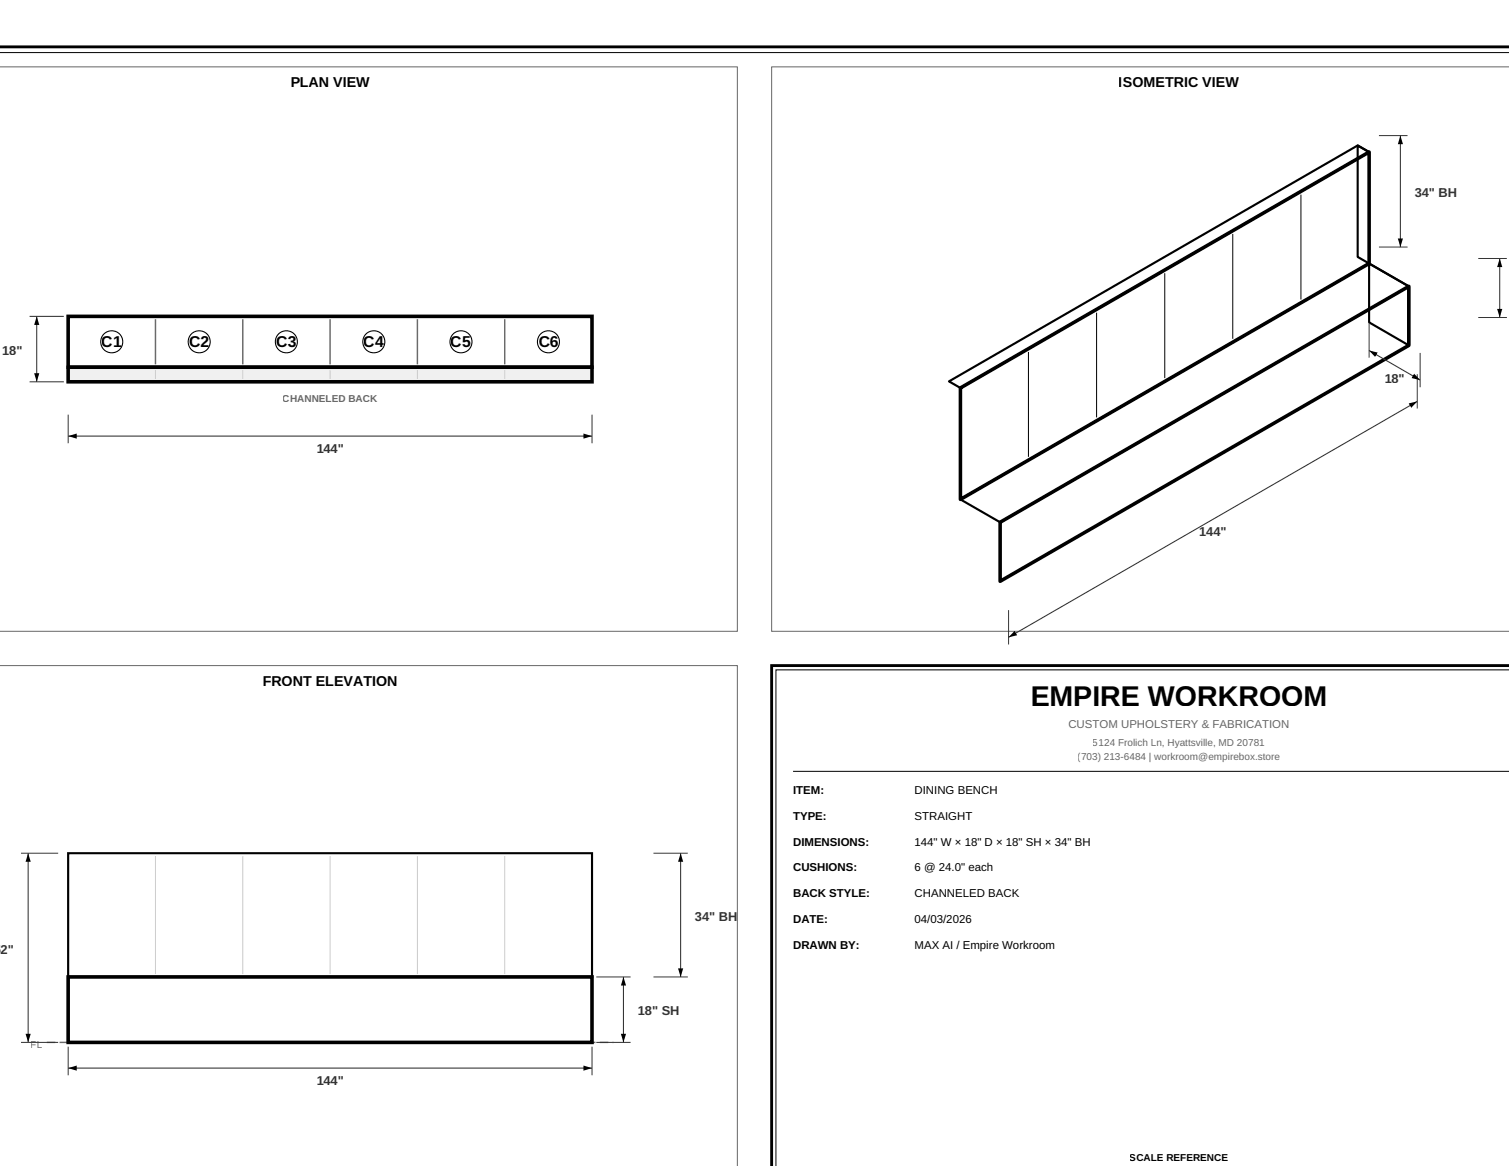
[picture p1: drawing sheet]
<svg xmlns="http://www.w3.org/2000/svg" width="279mm" height="216mm" viewBox="0 0 279 216" stroke-linecap="round" stroke-linejoin="round" font-family="sans-serif">
<path d="M-.1 8.7h279.5" fill="none" stroke="#000" stroke-width=".53"/>
<path d="M-.1 9.7h279.5" fill="none" stroke="#000" stroke-width=".19"/>
<path d="M-.1 12.4h136.6v104.5h-136.6" fill="none" stroke="#666" stroke-width=".19"/>
<path d="M12.6 58.6h97v9.4h-97z" fill="none" stroke="#000" stroke-width=".66" stroke-linecap="butt"/>
<path d="M12.6 68h97v2.7h-97z" fill="#f0f0f0" stroke="#000" stroke-width=".66" stroke-linecap="butt"/>
<path d="M28.8 68.5v1.7zM45 68.5v1.7zM61.1 68.5v1.7zM77.3 68.5v1.7zM93.5 68.5v1.7z" fill="#000" stroke="#ccc" stroke-width=".19"/>
<path d="M28.8 59.1v8.4zM45 59.1v8.4zM61.1 59.1v8.4zM77.3 59.1v8.4zM93.5 59.1v8.4z" fill="#000" stroke="#666" stroke-width=".26"/>
<g fill="#fff" stroke="#000" stroke-width=".2">
<circle cx="20.7" cy="63.3" r="2.04"/>
<circle cx="36.9" cy="63.3" r="2.04"/>
<circle cx="53" cy="63.3" r="2.04"/>
<circle cx="69.2" cy="63.3" r="2.04"/>
<circle cx="85.3" cy="63.3" r="2.04"/>
<circle cx="101.5" cy="63.3" r="2.04"/>
</g>
<g fill="#000" stroke="#333" stroke-width=".19">
<path d="M255.3 25.1h5.3zM5.5 58.6h6.3zM253.5 59.9v6.3zM255.3 45.7h5.3zM273.7 58.8h5.3zM273.7 47.9h5.3zM5.5 70.7h6.3zM12.6 76.8v5.3zM109.6 76.8v5.3zM262.4 69.3v6.3zM262.9 65.4v6.3zM186.7 113v6.3z"/>
<path d="M3.9 158h6.9zM121 158h6.3zM3.9 193h6.9zM12.6 193.8v5.3zM109.6 193.8v5.3zM110.4 193h6.4zM110.4 180.9h6.4zM121 180.9h6.3z"/>
</g>
<path d="M6.8 58.6v12.1zM259.3 25.1v20.6zM277.7 47.9v10.9zM253.5 64.9l9.4 5.5zM12.6 80.8h97zM186.7 118l75.7-43.7zM5.2 158v35zM12.6 197.8h97zM115.4 180.9v12.1zM126 158v22.9z" fill="#000" stroke="#333" stroke-width=".2"/>
<g fill="#000">
<path d="M259.3 25.1l.5 1.6h-1zM258.8 44.2h1l-.5 1.5zM277.7 47.9l.5 1.6h-1zM277.2 57.2h1l-.5 1.6zM6.8 58.6l.5 1.6h-1zM6.3 69.1h1l-.5 1.6zM253.5 64.9l1.6 .4-.5 .8zM260.8 74.7l1.6-.4-1.1 1.2zM261.8 69.2l1.1 1.2-1.6-.4zM12.6 80.8l1.6-.5v.9zM108 80.3l1.6 .5-1.6 .4zM187.9 116.8l.5 .8-1.7 .4z"/>
<path d="M5.2 158l.5 1.6h-1zM126 158l.5 1.6h-1zM125.5 179.3h1l-.5 1.6zM4.7 191.4h1l-.5 1.6zM12.6 197.8l1.6-.5v1zM108 197.3l1.6 .5-1.6 .5zM115.4 180.9l.5 1.6h-.9zM115 191.4h.9l-.5 1.6z"/>
</g>
<path d="M142.9 12.4v104.5h136.5M142.9 12.4h.1M142.9 12.4h136.5M-.1 123.2h136.6v92.7" fill="none" stroke="#666" stroke-width=".19"/>
<path d="M177.8 71.8l75.7-43.6v20.6l-75.7 43.7zM185.2 96.7l75.7-43.7v10.9l-75.7 43.7zM12.6 180.9h97v12.1h-97z" fill="none" stroke="#000" stroke-width=".66" stroke-linecap="butt"/>
<path d="M251.4 26.9l2.1 1.3v20.6l-2.1-1.2zM253.5 48.8l7.4 4.2v10.9l-7.4-4.2zM175.7 70.6l75.7-43.7 2.1 1.3-75.7 43.6zM177.8 92.5l75.7-43.7 7.4 4.2-75.7 43.7zM12.6 158h97v22.9h-97z" fill="none" stroke="#000" stroke-width=".4"/>
<path d="M177.8 92.5l75.7-43.7z" fill="#000" stroke="#000" stroke-width=".26"/>
<path d="M240.9 36v19.5zM203 57.9v19.4zM215.7 50.6v19.4zM228.3 43.3v19.4zM190.4 65.2v19.4zM146.8 142.8h132.6z" fill="#000" stroke="#000" stroke-width=".19"/>
<path d="M8.7 193h104.9z" fill="#000" stroke="#666" stroke-width=".26" stroke-dasharray="1.6 .8" stroke-linecap="butt"/>
<path d="M28.8 158.5v21.9zM45 158.5v21.9zM61.1 158.5v21.9zM77.3 158.5v21.9zM93.5 158.5v21.9z" fill="#000" stroke="#ccc" stroke-width=".19"/>
<path d="M12.6 180.9h97z" fill="#000" stroke="#000" stroke-width=".4"/>
<path d="M279.4 123.2h-136.5v92.7" fill="none" stroke="#000" stroke-width=".53"/>
<path d="M279.4 124h-135.7v91.9" fill="none" stroke="#000" stroke-width=".19"/>
<text font-size="5.3" x="190.8" y="130.7">EMPIRE WORKROOM</text>
<g font-size="2.9">
<text x="18.8" y="64.3">C1</text>
<text x="35" y="64.3">C2</text>
<text x="51.2" y="64.3">C3</text>
<text x="67.4" y="64.3">C4</text>
<text x="83.5" y="64.3">C5</text>
<text x="99.7" y="64.3">C6</text>
</g>
<g font-size="2.6">
<text x="53.8" y="16.1">PLAN VIEW</text>
<text x="207.2" y="16.1">ISOMETRIC VIEW</text>
<text x="48.6" y="126.9">FRONT ELEVATION</text>
</g>
<g font-size="2.4" fill="#333">
<text x="261.9" y="36.5">34&quot; BH</text>
<text x=".4" y="65.7">18&quot;</text>
<text x="256.3" y="70.8">18&quot;</text>
<text x="58.6" y="83.9">144&quot;</text>
<text x="222" y="99.3">144&quot;</text>
<text x="128.7" y="170.5">34&quot; BH</text>
<text x=".1" y="176.6">2&quot;</text>
<text x="118.1" y="188">18&quot; SH</text>
<text x="58.6" y="201">144&quot;</text>
</g>
<text font-size="2.1" fill="#666" x="197.8" y="134.9">CUSTOM UPHOLSTERY &amp; FABRICATION</text>
<g font-size="2.1">
<text x="146.8" y="147.1">ITEM:</text>
<text x="169.3" y="147.1">DINING BENCH</text>
<text x="146.8" y="151.8">TYPE:</text>
<text x="169.3" y="151.8">STRAIGHT</text>
<text x="146.8" y="156.6">DIMENSIONS:</text>
<text x="146.8" y="161.3">CUSHIONS:</text>
<text x="169.3" y="156.6">144&quot; W × 18&quot; D × 18&quot; SH × 34&quot; BH</text>
<text x="169.3" y="161.3">6 @ 24.0&quot; each</text>
<text x="146.8" y="166.1">BACK STYLE:</text>
<text x="169.3" y="166.1">CHANNELED BACK</text>
<text x="146.8" y="170.9">DATE:</text>
<text x="169.3" y="170.9">04/03/2026</text>
<text x="146.8" y="175.6">DRAWN BY:</text>
<text x="169.3" y="175.6">MAX AI / Empire Workroom</text>
</g>
<g font-size="1.9" fill="#666">
<text x="52.4" y="74.4">CHANNELED BACK</text>
<text x="199.5" y="140.7">(703) 213-6484 | workroom@empirebox.store</text>
<text x="202.4" y="138.1">5124 Frolich Ln, Hyattsville, MD 20781</text>
<text x="5.7" y="194.1">FL</text>
</g>
<text font-size="1.9" x="209.2" y="215.1">SCALE REFERENCE</text>
</svg>
